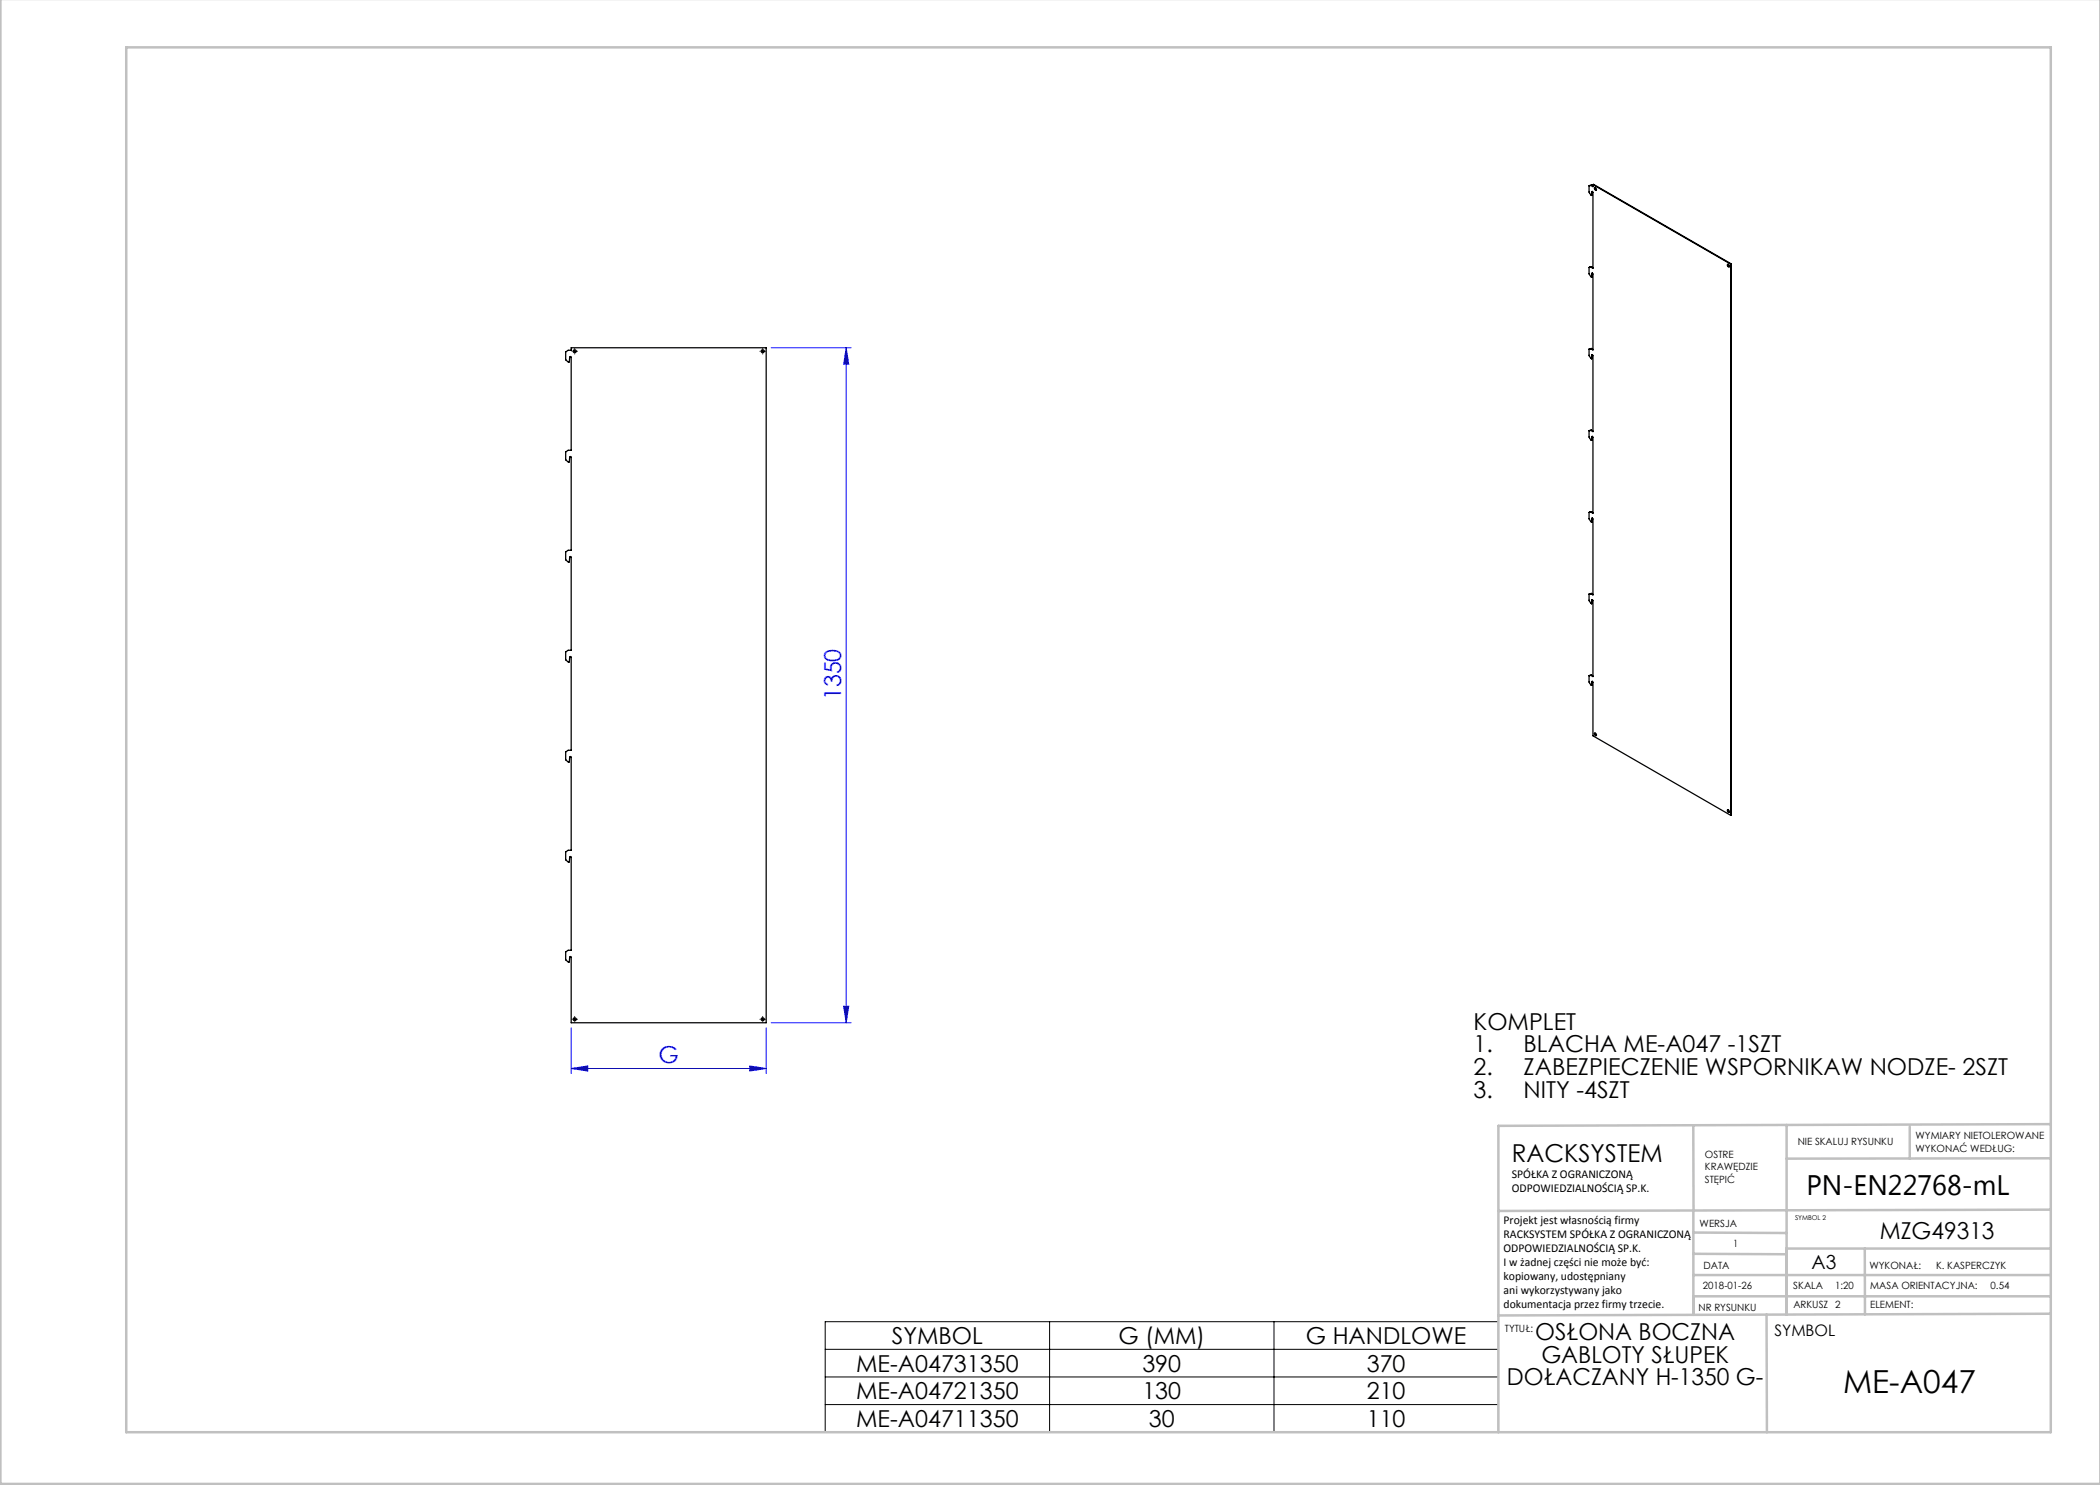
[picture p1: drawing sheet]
<svg xmlns="http://www.w3.org/2000/svg" width="420mm" height="297mm" viewBox="0 0 420 297" stroke-linecap="round" stroke-linejoin="round" font-family="sans-serif">
<path d="M154.2 69.6h16M169.2 69.6l.5 3.3h-1zM169.2 69.6v135M114.2 213.7l3.3-.5v1zM114.2 205.6v9.1M114.2 213.7h39M149.9 213.2l3.3 .5-3.3 .5zM153.2 205.6v9.1M154.2 204.6h16M168.7 201.3h1l-.5 3.3z" fill="none" stroke="#00f" stroke-width=".2"/>
<g fill="none" stroke="#000" stroke-width=".2">
<path d="M114.7 70.3h.5M114.9 70v.5M152.3 70.3h.5M152.5 70v.5M114.7 203.9h.5M114.9 203.6v.5M152.3 203.9h.5M152.5 203.6v.5M165 264.3h134.7v22.1h-134.7zM165 269.9h134.7M165 275.4h134.7M209.9 264.3v22.1"/>
<path d="M254.8 264.3v22.1M165 280.9h134.7"/>
</g>
<g fill="none" stroke="#000" stroke-width=".2" stroke-dasharray="15.2 1.3 1.3 1.3">
<path d="M114.4 70.3h.1M114.9 69.8v-.1M114.9 70.8h.1M115.4 70.3h.1M152 70.3h.1M152.5 69.8v-.1M152.5 70.8h.1M153 70.3h.1M114.4 203.9h.1M114.9 203.4v-.1M114.9 204.4h.1M115.4 203.9h.1"/>
<path d="M152 203.9h.1M152.5 203.4v-.1M152.5 204.4h.1M153 203.9h.1"/>
</g>
<g fill="none" stroke="#c0c0c0" stroke-width=".5">
<path d="M.1 -.1v296.9h419.9M25.2 9.5h385v276.9h-385zM338.7 225.2v16.9M357.3 225v37.9M382 225.4v6.3M410.1 224.8l-110.4 .4v61.2M410.1 231.7h-52.8M338.7 259.3h71.5M338.7 255h71.5M338.7 250.8l18.6 .1M338.7 246.5l18.6 .1M338.7 242.1v20.9"/>
<path d="M373 249.7v13.2M410.1 241.9l-110.4 .3M410.2 249.7h-52.9v13.2M353.3 262.9l.1 23.5M410.2 262.7l-110.5 .4"/>
</g>
<g fill="#00f">
<path d="M114.2 213.7l3.3-.5v1zM149.9 213.2l3.3 .5-3.3 .5z"/>
<path d="M168.7 201.3h1l-.5 3.3zM169.2 69.6l.5 3.3h-1z"/>
</g>
<g fill="none" stroke="#000" stroke-width=".25">
<path d="M317.8 37.2v1.2l.5 .7M318.2 37.1l-.4 .1M318.3 37l-.1 .1M318.3 37l.3 .2M318.3 37l-.5 .2M318.4 38.3l.2 .2v15.2l-.4-.3M318.4 38.3l-.1 .8M318.4 38.3h.1l-.2 .8M318.6 36.9v.4l-.4-.2M318.6 36.9l27.6 15.9M318.6 36.9h.1l27.6 15.9M318.9 37.5h.1a.28 .28 0 0 1 .3 .3 .28 .28 0 0 1-.2 .2l-.2-.1z"/>
<path d="M319 37.5v.3l.3 .2M317.8 53.5v1.3l.5 .6M318.2 53.4l-.4 .1M318.3 53.4h-.1M318.3 53.4l.3 .1M318.3 53.4l-.5 .1M318.4 54.7l.2 .1v15.2l-.4-.2M318.4 54.7l-.1 .7M318.5 54.6l-.1 .1M318.5 54.6l-.2 .8M345.5 52.9h.1a.28 .28 0 0 1 .3 .2 .28 .28 0 0 1-.2 .3l-.2-.3zM345.6 52.9v.2l.3 .2"/>
<path d="M346.2 52.8v110.3M346.3 52.8h-.1M346.3 52.8v110.2l-.1 .1M113.1 70.4l.5-.3h.6v-.5h39v135h-39v-13.2h-.2l-.1 1h-.2l-.6-.5v-1.5l.5-.3h.6v-18.7h-.2l-.1 1h-.2l-.6-.5v-1.5l.5-.3h.6v-18.7h-.2l-.1 1h-.2l-.6-.5v-1.5l.5-.3h.6v-18.7h-.2l-.1 1h-.2l-.6-.5v-1.5l.5-.3h.6v-18.7h-.2l-.1 1h-.2l-.6-.5v-1.5l.5-.3h.6v-18.7h-.2l-.1 1h-.2l-.6-.5v-1.5l.5-.3h.6v-18.6l-.1-.2-.1 .1-.1 1-.7-.4zM317.8 69.8v1.3l.5 .7M318.2 69.8h-.4M318.3 69.7l-.1 .1M318.3 69.7l.3 .2M318.3 69.7l-.5 .1M318.4 71l.2 .1v15.2l-.4-.2M318.4 71l-.1 .8M318.4 71h.1l-.2 .8"/>
<path d="M317.8 86.2v1.2l.5 .7M318.2 86.1l-.4 .1M318.3 86l-.1 .1M318.3 86l.3 .2M318.3 86l-.5 .2M318.4 87.3l.2 .2v15.2l-.4-.3M318.4 87.3l-.1 .8M318.4 87.3h.1l-.2 .8M317.8 118.8v1.3l.5 .7M317.8 102.5v1.3l.5 .6M318.2 118.7l-.4 .1M318.2 102.4l-.4 .1"/>
<path d="M318.3 102.4h-.1M318.3 102.4l.3 .1M318.3 102.4l-.5 .1M318.3 118.7h-.1M318.3 118.7l.3 .2M318.3 118.7l-.5 .1M318.4 103.7l.2 .1v15.2l-.4-.3M318.4 103.7l-.1 .7M318.4 103.7l.1-.1-.2 .8M317.8 135.1v1.3l.5 .7M318.2 135.1h-.4M318.3 135l-.1 .1"/>
<path d="M318.3 135l.3 .2M318.3 135l-.5 .1M318.4 136.3l.2 .2v10.7l27.6 15.9M318.4 120l.2 .1v15.2l-.4-.2M318.4 136.3l-.1 .8M318.4 120l-.1 .8M318.4 120l.1-.1-.2 .9M318.4 136.3h.1l-.2 .8M318.9 146.6h.1a.28 .28 0 0 1 .3 .2 .28 .28 0 0 1-.2 .3l-.2-.2zM319 146.6v.3l.3 .2M345.5 162h.1a.28 .28 0 0 1 .3 .2 .28 .28 0 0 1-.2 .3l-.2-.3zM345.6 162v.2l.3 .2"/>
<circle cx="114.9" cy="70.3" r=".3"/>
<circle cx="152.5" cy="70.3" r=".3"/>
<circle cx="114.9" cy="203.9" r=".3"/>
<circle cx="152.5" cy="203.9" r=".3"/>
</g>
<text font-size="6.3" x="368.6" y="278.5">ME-A047</text>
<text font-size="5.6" x="361.3" y="239.1">PN-EN22768-mL</text>
<text font-size="4.9" x="302.4" y="232.4">RACKSYSTEM</text>
<g font-size="4.7" fill="#00f">
<text x="168.2" y="140.1" transform="rotate(-90 168.2 140.1)">1350</text>
<text x="131.7" y="212.7">G</text>
</g>
<g font-size="4.7">
<text x="294.7" y="206">KOMPLET</text>
<text x="294.7" y="210.5">1.</text>
<text x="294.7" y="215">2.</text>
<text x="304.7" y="210.5">BLACHA ME-A047 -1SZT</text>
<text x="304.7" y="215">ZABEZPIECZENIE WSPORNIKAW NODZE- 2SZT</text>
<text x="294.7" y="219.5">3.</text>
<text x="304.7" y="219.5">NITY -4SZT</text>
<text x="376" y="247.8">MZG49313</text>
<text x="178.3" y="268.8">SYMBOL</text>
<text x="223.7" y="268.8">G (MM)</text>
<text x="261.2" y="268.8">G HANDLOWE</text>
<text x="307" y="268.1">OSŁONA BOCZNA</text>
<text x="171.2" y="274.3">ME-A04731350</text>
<text x="228.5" y="274.3">390</text>
<text x="273.4" y="274.3">370</text>
<text x="308.3" y="272.6">GABLOTY SŁUPEK</text>
<text x="171.2" y="279.8">ME-A04721350</text>
<text x="228.5" y="279.8">130</text>
<text x="273.4" y="279.8">210</text>
<text x="301.4" y="277.1">DOŁACZANY H-1350 G-</text>
<text x="171.2" y="285.4">ME-A04711350</text>
<text x="229.8" y="285.4">30</text>
<text x="273.4" y="285.4">110</text>
</g>
<text font-size="3.9" x="362.3" y="253.8">A3</text>
<text font-size="3.2" x="354.9" y="267.2">SYMBOL</text>
<g font-size="2.4">
<text x="302.4" y="235.6">SPÓŁKA Z OGRANICZONĄ</text>
<text x="302.4" y="238.4">ODPOWIEDZIALNOŚCIĄ SP.K.</text>
<text x="300.7" y="244.7">Projekt jest własnością firmy</text>
<text x="300.7" y="247.5">RACKSYSTEM SPÓŁKA Z OGRANICZONĄ</text>
<text x="300.7" y="250.3">ODPOWIEDZIALNOŚCIĄ SP.K.</text>
<text x="300.7" y="253.1">I w żadnej części nie może być:</text>
<text x="300.7" y="256">kopiowany, udostępniany</text>
<text x="300.7" y="258.8">ani wykorzystywany jako</text>
<text x="300.7" y="261.6">dokumentacja przez firmy trzecie.</text>
</g>
<g font-size="2">
<text x="383.1" y="227.9">WYMIARY NIETOLEROWANE</text>
<text x="341" y="231.6">OSTRE</text>
<text x="359.5" y="228.9">NIE SKALUJ RYSUNKU</text>
<text x="383.1" y="230.4">WYKONAĆ WEDŁUG:</text>
<text x="341" y="234.1">KRAWĘDZIE</text>
<text x="341" y="236.6">STĘPIĆ</text>
<text x="339.9" y="245.4">WERSJA</text>
<text x="346.6" y="249.5">1</text>
<text x="340.6" y="257.7">2018-01-26</text>
<text x="340.7" y="253.8">DATA</text>
<text x="358.7" y="257.7">SKALA</text>
<text x="367" y="257.7">1:20</text>
<text x="373.9" y="253.8">WYKONAŁ:</text>
<text x="374.1" y="257.7">MASA ORIENTACYJNA:</text>
<text x="387.2" y="253.8">K. KASPERCZYK</text>
<text x="398.1" y="257.7">0.54</text>
<text x="339.7" y="262.3">NR RYSUNKU</text>
<text x="358.7" y="261.7">ARKUSZ 2</text>
<text x="374.1" y="261.7">ELEMENT:</text>
<text x="301" y="266.4">TYTUŁ:</text>
</g>
<text font-size="1.3" x="359" y="244">SYMBOL 2</text>
</svg>
